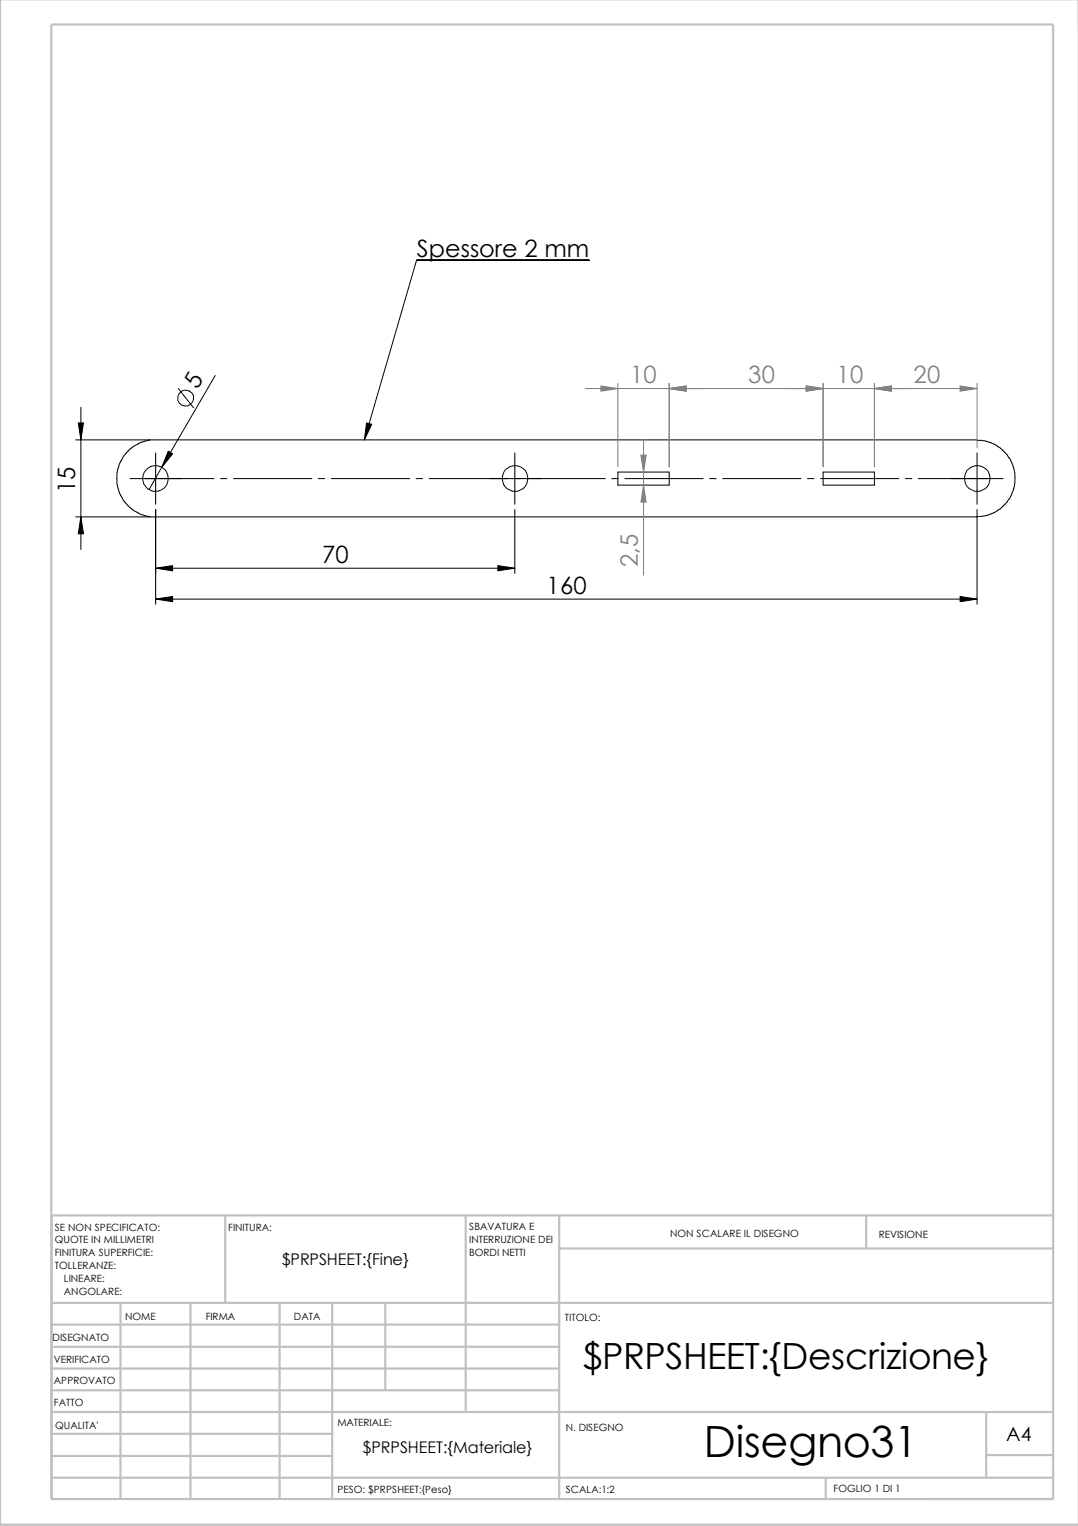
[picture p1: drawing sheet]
<svg xmlns="http://www.w3.org/2000/svg" width="210mm" height="297mm" viewBox="0 0 210 297" stroke-linecap="round" stroke-linejoin="round" font-family="sans-serif">
<g fill="none" stroke="#c0c0c0" stroke-width=".42">
<path d="M0 0v296.8h210M10 4.8h195.1v287h-195.1zM43.9 236.6v17M90.7 236.6v38.3M108.9 236.6v55.3M168.7 236.5v6.4M205.1 236.6h-195v55.3M10.1 253.6h195M10.1 257.8h98.8M23.5 253.6v38.2M37.1 253.6v38.3M54.4 253.6v38.3"/>
<path d="M64.7 253.6v38.3M75 253.6v17M108.9 243h96.2M10.1 270.6h98.8M10.1 266.4h98.8M10.1 262.2h98.8M10.1 274.9h195M10.1 279.1h54.6M192 274.8v12.8M10.1 287.6h195M10.1 283.4h54.6M160.8 287.6v4.2"/>
<path d="M192 283.2h13.1"/>
</g>
<g fill="none" stroke="#000" stroke-width=".19">
<path d="M114.7 50.7h-33.6l-10.1 34.9M15.7 79.3v27.7M34.7 75.6l3 3.8M41.9 73.1l-12.9 22.2M14.7 85.6h14.6M25.3 93.2h16.4M30.3 88.2v10M30.3 99.2v18.4M42.9 93.2h1.3M45.5 93.2h15.2M62 93.2h1.2M64.5 93.2h15.3"/>
<path d="M81 93.2h1.3M83.6 93.2h34.3M100.2 88.2v10M100.2 99.2v12.4M119.1 93.2h1.3M120.3 91.9h10v2.5h-10zM121.7 93.2h15.2M138.2 93.2h1.2M140.7 93.2h15.3M157.2 93.2h1.3M159.8 93.2h15.2M160.3 91.9h10v2.5h-10z"/>
<path d="M176.3 93.2h1.2M178.8 93.2h16.5M190.2 85.7h1.1l1.6 .4 1.1 .5 1.2 1 1 1 .8 1.4 .5 1.6 .2 1.5-.2 1.6-.3 1.1-.5 1.1-1 1.3-1.7 1.4-1.1 .5-1.6 .4-161 .1M190.2 85.6h-161.1l-1.6 .4-1.4 .8-1.6 1.5-1.3 2.1-.4 1.6-.1 1.2 .1 1.1 .4 1.6 .8 1.4 .8 1 1 1 1.7 .9 1.6 .4 1.1 .1M190.2 88.2v10M190.2 99.2v18.4M14.7 100.6h14.6M30.3 116.6h159.9M30.3 110.6h69.9"/>
<circle cx="36.2" cy="77.5" r="1.56"/>
<circle cx="30.3" cy="93.1" r="2.5"/>
<circle cx="100.3" cy="93.1" r="2.5"/>
<circle cx="190.3" cy="93.1" r="2.5"/>
</g>
<path d="M114 75.6h76.2M120.3 74.6v16.3M130.3 74.6v16.3M160.3 74.6v16.3M170.3 74.6v16.3M190.2 74.6v12.6M125.3 85.5v26.5" fill="none" stroke="#808080" stroke-width=".19"/>
<g fill="#808080" stroke="#808080" stroke-width=".19">
<path d="M170.3 75.6l3.3-.5v1z"/>
<path d="M157 75.1l3.3 .5-3.3 .5z"/>
<path d="M130.3 75.6l3.3-.5v1z"/>
<path d="M186.9 75.1l3.3 .5-3.3 .5z"/>
<path d="M117 75.1l3.3 .5-3.3 .5z"/>
<path d="M125.3 94.4l.5 3.3h-1z"/>
<path d="M124.8 88.6h1l-.5 3.3z"/>
</g>
<path d="M15.2 82.3h1.1l-.6 3.3zM32.8 87.8l.8 .5-2.1 2.7zM71.4 82.3l1 .3-1.4 3zM15.7 100.6l.6 3.3h-1.1zM30.3 116.6l3.3-.5v1zM30.3 110.6l3.3-.5v1zM96.9 110.1l3.3 .5-3.3 .5zM186.9 116.1l3.3 .5-3.3 .5z" fill="#000" stroke="#000" stroke-width=".19"/>
<text font-size="8.4" x="137.1" y="283.7">Disegno31</text>
<text font-size="7" x="113.5" y="266.6">$PRPSHEET:{Descrizione}</text>
<g font-size="4.7">
<text x="81.2" y="50.1">Spessore 2 mm</text>
<text x="38.4" y="76" transform="rotate(-60 38.4 76)">5</text>
<text x="14.6" y="96" transform="rotate(-90 14.6 96)">15</text>
<text x="62.7" y="109.6">70</text>
<text x="106.4" y="115.6">160</text>
</g>
<g font-size="4.7" fill="#808080">
<text x="122.7" y="74.6">10</text>
<text x="145.7" y="74.6">30</text>
<text x="162.9" y="74.6">10</text>
<text x="177.9" y="74.6">20</text>
<text x="124.2" y="110.4" transform="rotate(-90 124.2 110.4)">2,5</text>
</g>
<text font-size="3.8" x="195.9" y="280.4">A4</text>
<g font-size="3.1">
<text x="54.9" y="246.3">$PRPSHEET:{Fine}</text>
<text x="70.6" y="282.8">$PRPSHEET:{Materiale}</text>
</g>
<g font-size="1.9">
<text x="10.7" y="239.6">SE NON SPECIFICATO:</text>
<text x="44.4" y="239.6">FINITURA:</text>
<text x="91.4" y="239.5">SBAVATURA E</text>
<text x="10.7" y="242">QUOTE IN MILLIMETRI</text>
<text x="10.7" y="244.5">FINITURA SUPERFICIE:</text>
<text x="91.4" y="241.9">INTERRUZIONE DEI</text>
<text x="91.4" y="244.5">BORDI NETTI</text>
<text x="130.5" y="240.8">NON SCALARE IL DISEGNO</text>
<text x="171.1" y="241.1">REVISIONE</text>
<text x="10.7" y="247.1">TOLLERANZE:</text>
<text x="12.4" y="249.5">LINEARE:</text>
<text x="12.4" y="252.1">ANGOLARE:</text>
<text x="24.4" y="257">NOME</text>
<text x="40" y="256.9">FIRMA</text>
<text x="57.2" y="256.9">DATA</text>
<text x="110" y="257.2">TITOLO:</text>
<text x="10.2" y="261.1">DISEGNATO</text>
<text x="10.5" y="269.4">APPROVATO</text>
<text x="10.5" y="265.3">VERIFICATO</text>
<text x="10.5" y="273.8">FATTO</text>
<text x="10.8" y="278.1">QUALITA'</text>
<text x="65.7" y="277.5">MATERIALE:</text>
<text x="110.2" y="278.6">N. DISEGNO</text>
<text x="65.7" y="290.5">PESO: $PRPSHEET:{Peso}</text>
<text x="110.2" y="290.6">SCALA:1:2</text>
<text x="162.3" y="290.4">FOGLIO 1 DI 1</text>
</g>
</svg>
